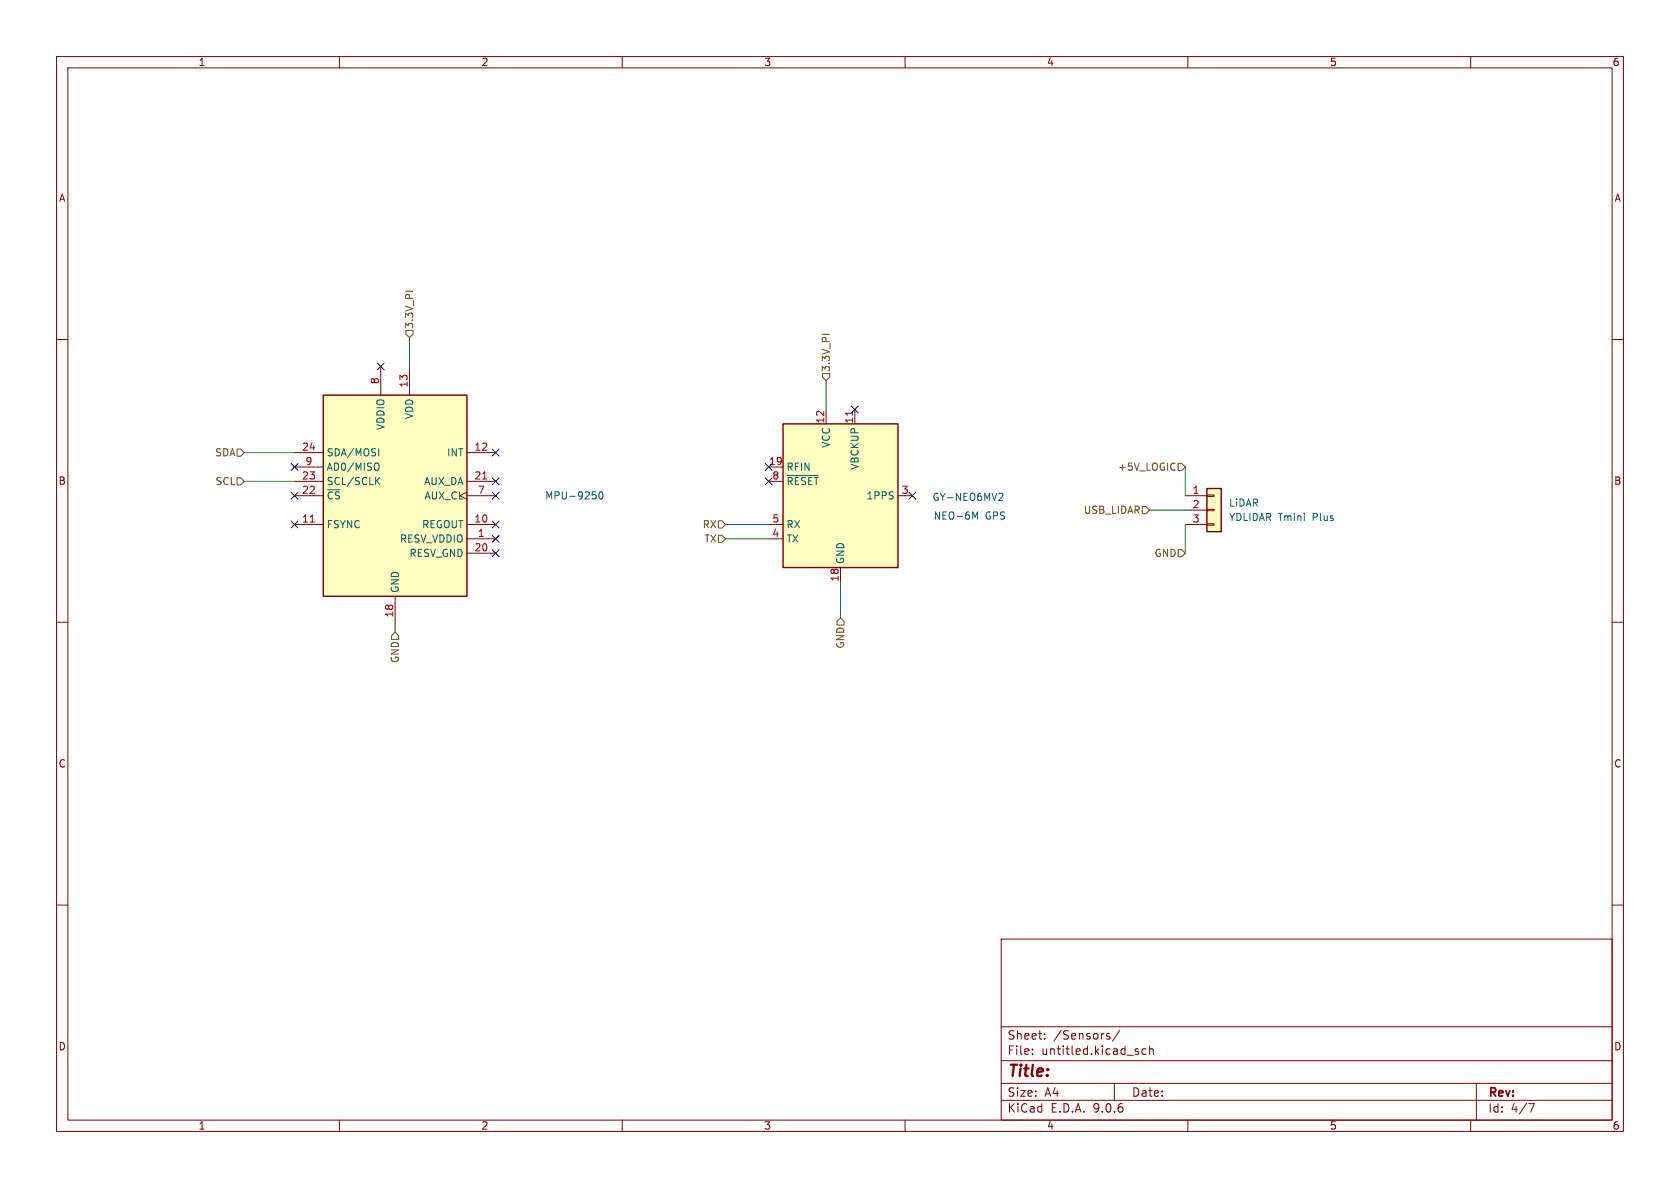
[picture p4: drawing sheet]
<svg xmlns="http://www.w3.org/2000/svg" width="297mm" height="210mm" viewBox="0 0 297 210" stroke-linecap="round" stroke-linejoin="round" font-family="sans-serif">
<g fill="none" stroke="#840000" stroke-width=".18">
<path d="M10 10h277v190h-277zM12 12h273v186h-273zM60 10v2M110 10v2M160 10v2M210 10v2M260 10v2M10 60h2M285 60h2M10 110h2M285 110h2M10 160h2"/>
<path d="M177 166h108v32h-108zM285 160h2M60 198v2M110 198v2M160 198v2M177 194.5h108M177 191.5h108M177 187.5h108M177 181.5h108M182.5 186.3v.1M182.5 185.5v.1M184.7 183.6v.1"/>
<path d="M184.7 182.8v.1M195.8 183.2l.4 .1v.2l-.2 .2h-.3M195.8 182.7l.4 .1M197 191.5v3M198 182.1l-1.3 2M201.2 186v.3M202.6 185.5l-.4-.1-.3 .3v.4l.1 .2h.6M203.2 185.5l.3-.1 .3 .1 .1 .9M203.2 184.9v1.5M210 198v2M260 198v2M261 191.5v6.5"/>
<path d="M270.2 195.1h1l-.6 1.5"/>
</g>
<path d="M213.4 86.4h2.5v7.6h-2.5z" fill="#ffffc2"/>
<path d="M213.4 86.4h2.5v7.6h-2.5z" fill="none" stroke="#840000" stroke-width=".25"/>
<path d="M209.5 87.6h3.9M209.5 90.2h3.9M209.5 92.7h3.9M213.4 87.5h1.2v.3h-1.2zM213.4 90h1.2v.3h-1.2zM213.4 92.6h1.2v.2h-1.2z" fill="none" stroke="#840000" stroke-width=".18"/>
<path d="M138.4 74.9h20.3v25.4h-20.3z" fill="#ffffc2"/>
<path d="M138.4 74.9h20.3v25.4h-20.3z" fill="none" stroke="#840000" stroke-width=".25"/>
<path d="M146 72.4v2.5M151.1 72.4v2.5M135.9 82.6h2.5M135.9 85.1h2.5M135.9 92.7h2.5M135.9 95.3h2.5M158.7 87.6h2.6M148.6 100.3v2.6" fill="none" stroke="#840000" stroke-width=".18"/>
<path d="M139.2 84h5.5M172 90.5l.4 .9 .4-.9v1.3M176.8 87.2l.4 .1 .1 .3-.8 .9h.8" fill="none" stroke="#006464" stroke-width=".18"/>
<path d="M150.7 72.7v.7" fill="none" stroke="#a90000" stroke-width=".18"/>
<path d="M57.1 69.9h25.4v35.5h-25.4z" fill="#ffffc2"/>
<path d="M57.1 69.9h25.4v35.5h-25.4z" fill="none" stroke="#840000" stroke-width=".25"/>
<g fill="none" stroke="#840000" stroke-width=".18">
<path d="M67.3 64.8v5.1M72.4 64.8v5.1M52.1 80h5M52.1 82.6h5M52.1 85.1h5M52.1 87.6h5M52.1 92.7h5M82.5 87l-1.2 .6 1.2 .7M82.5 80h5.1M82.5 85.1h5.1M82.5 87.6h5.1M82.5 92.7h5.1"/>
<path d="M82.5 95.3h5.1M82.5 97.8h5.1M69.8 105.4v5.1"/>
</g>
<path d="M67 79.3v1.3M66.5 81.9a.43 .43 0 0 1 .5 .4v.4a.43 .43 0 0 1-.5 .4M66.6 84.9l.5 .8M67.1 84.4l-.7 .7M104.7 86.9h.6M105.3 87.5l.1 .2-.1 .4M106 87.1l.2-.2a.68 .68 0 0 1 .4 .7 .68 .68 0 0 1-.4 .6l-.2-.1-.1-.4z" fill="none" stroke="#006464" stroke-width=".18"/>
<path d="M54.9 92.3h.7M85.3 84.7h.8" fill="none" stroke="#a90000" stroke-width=".18"/>
<path d="M71.8 58.4h1.2v.7l-.6 .6-.6-.6zM41.9 79.4h.6l.7 .6-.7 .6h-.6zM145.4 66h1.3v.7l-.7 .6-.6-.6zM41.9 84.5h.6l.7 .6-.7 .6h-.6zM127 92.1h.6l.7 .6-.7 .6h-.6zM127 94.6h.6l.7 .7-.7 .6h-.6zM201.9 89.5h.7l.6 .7-.6 .6h-.7zM208.3 97.2h.6l.6 .6-.6 .6h-.6zM208.3 81.9h.6l.6 .7-.6 .6h-.6zM69.8 111.8l.7 .6v.6h-1.3v-.6zM148.6 109.2l.6 .7v.6h-1.2v-.6z" fill="none" stroke="#725600" stroke-width=".18"/>
<path d="M72.4 59.7v5.1M146 67.3v5.1M43.2 85.1h8.9M43.2 80h8.9M128.3 92.7h7.6M128.3 95.3h7.6M203.2 90.2h6.3M209.5 82.6v5M209.5 92.7v5.1M69.8 110.5v1.3M148.6 102.9v6.3" fill="none" stroke="#009600" stroke-width=".18"/>
<g fill="none" stroke="#000084" stroke-width=".18">
<path d="M66.7 64.2l1.2 1.2M67.9 64.2l-1.2 1.2M87 79.4l1.2 1.2M88.2 79.4l-1.2 1.2M150.5 71.8l1.2 1.2M151.7 71.8l-1.2 1.2M51.5 81.9l1.2 1.3M51.5 87l1.2 1.2M51.5 92.1l1.2 1.2M52.7 81.9l-1.2 1.3M52.7 87l-1.2 1.2M52.7 92.1l-1.2 1.2"/>
<path d="M87 92.1l1.2 1.2M87 94.6l1.2 1.3M87 97.2l1.2 1.2M87 84.5l1.2 1.2M87 87l1.2 1.2M88.2 92.1l-1.2 1.2M88.2 94.6l-1.2 1.3M88.2 97.2l-1.2 1.2M88.2 84.5l-1.2 1.2M88.2 87l-1.2 1.2M135.3 81.9l1.2 1.3M135.3 84.5l1.2 1.2"/>
<path d="M136.5 81.9l-1.2 1.3M136.5 84.5l-1.2 1.2M160.7 87l1.2 1.2M161.9 87l-1.2 1.2"/>
</g>
<text font-size="2.8" fill="#840000" x="178" y="190.9">Title:</text>
<g font-size="2.1" fill="#840000">
<text x="178" y="184">Sheet:</text>
<text x="186.2" y="184">/Sensors/</text>
<text x="178" y="186.7">File:</text>
<text x="184.1" y="186.7">untitled.kicad_sch</text>
<text x="178" y="196.9">KiCad</text>
<text x="178" y="194.1">Size:</text>
<text x="184.7" y="194.1">A4</text>
<text x="185.7" y="196.9">E.D.A.</text>
<text x="193.3" y="196.9">9.0.6</text>
<text x="200" y="194.1">Date:</text>
<text x="263" y="194.3">Rev:</text>
<text x="263" y="196.9">Id:</text>
<text x="267.1" y="196.9">4/7</text>
</g>
<g font-size="1.8" fill="#840000">
<text x="35" y="11.9">1</text>
<text x="85" y="11.9">2</text>
<text x="135" y="11.9">3</text>
<text x="185" y="11.9">4</text>
<text x="235" y="11.9">5</text>
<text x="285" y="11.9">6</text>
<text x="10.3" y="35.9">A</text>
<text x="285.3" y="35.9">A</text>
<text x="10.3" y="85.9">B</text>
<text x="285.3" y="85.9">B</text>
<text x="10.3" y="135.9">C</text>
<text x="285.3" y="135.9">C</text>
<text x="10.3" y="185.9">D</text>
<text x="285.3" y="185.9">D</text>
<text x="35" y="199.9">1</text>
<text x="85" y="199.9">2</text>
<text x="135" y="199.9">3</text>
<text x="185" y="199.9">4</text>
<text x="235" y="199.9">5</text>
<text x="285" y="199.9">6</text>
</g>
<g font-size="1.8" fill="#725600">
<text x="73.3" y="58.2" transform="rotate(-90 73.3 58.2)">3.3V_PI</text>
<text x="146.9" y="65.8" transform="rotate(-90 146.9 65.8)">3.3V_PI</text>
<text x="37.9" y="80.9">SDA</text>
<text x="197.5" y="83.4">+5V_LOGIC</text>
<text x="38" y="86">SCL</text>
<text x="124.1" y="93.6">RX</text>
<text x="191.5" y="91">USB_LIDAR</text>
<text x="124.4" y="96.1">TX</text>
<text x="204" y="98.7">GND</text>
<text x="70.7" y="117.3" transform="rotate(-90 70.7 117.3)">GND</text>
<text x="149.5" y="114.8" transform="rotate(-90 149.5 114.8)">GND</text>
</g>
<g font-size="1.8" fill="#a90000">
<text x="67.1" y="68" transform="rotate(-90 67.1 68)">8</text>
<text x="72.1" y="68.6" transform="rotate(-90 72.1 68.6)">13</text>
<text x="145.8" y="75" transform="rotate(-90 145.8 75)">12</text>
<text x="150.9" y="75" transform="rotate(-90 150.9 75)">11</text>
<text x="53.3" y="79.8">24</text>
<text x="53.9" y="82.3">9</text>
<text x="83.8" y="79.8">12</text>
<text x="135.8" y="82.3">19</text>
<text x="53.3" y="84.8">23</text>
<text x="53.3" y="87.4">22</text>
<text x="83.8" y="84.8">21</text>
<text x="84.4" y="87.4">7</text>
<text x="136.5" y="84.8">8</text>
<text x="159.3" y="87.4">3</text>
<text x="210.7" y="87.4">1</text>
<text x="210.7" y="89.9">2</text>
<text x="53.3" y="92.5">11</text>
<text x="83.8" y="92.5">10</text>
<text x="84.4" y="95">1</text>
<text x="136.5" y="92.5">5</text>
<text x="136.5" y="95">4</text>
<text x="210.7" y="92.5">3</text>
<text x="83.8" y="97.5">20</text>
<text x="148.3" y="102.9" transform="rotate(-90 148.3 102.9)">18</text>
<text x="69.6" y="109.3" transform="rotate(-90 69.6 109.3)">18</text>
</g>
<g font-size="1.8" fill="#006464">
<text x="68.2" y="76.1" transform="rotate(-90 68.2 76.1)">VDDIO</text>
<text x="73.3" y="74.2" transform="rotate(-90 73.3 74.2)">VDD</text>
<text x="57.7" y="80.9">SDA/MOSI</text>
<text x="57.7" y="83.4">AD0/MISO</text>
<text x="78.9" y="80.9">INT</text>
<text x="138.9" y="83.4">RFIN</text>
<text x="146.9" y="79.3" transform="rotate(-90 146.9 79.3)">VCC</text>
<text x="152" y="83.1" transform="rotate(-90 152 83.1)">VBCKUP</text>
<text x="57.7" y="86">SCL/SCLK</text>
<text x="57.7" y="88.5">~{CS}</text>
<text x="74.9" y="86">AUX_DA</text>
<text x="74.9" y="88.5">AUX_CL</text>
<text x="96.3" y="88.5">MPU-9250</text>
<text x="138.9" y="86">~{RESET}</text>
<text x="153.1" y="88.5">1PPS</text>
<text x="164.7" y="88.7">GY-NEO6MV2</text>
<text x="217.2" y="89.8">LiDAR</text>
<text x="57.7" y="93.6">FSYNC</text>
<text x="74.5" y="93.6">REGOUT</text>
<text x="138.9" y="93.6">RX</text>
<text x="165" y="92">NEO-6M</text>
<text x="174.2" y="92">GPS</text>
<text x="217.2" y="92.3">YDLIDAR Tmini</text>
<text x="232.2" y="92.3">Plus</text>
<text x="70.6" y="96.1">RESV_VDDIO</text>
<text x="72.3" y="98.7">RESV_GND</text>
<text x="138.9" y="96.1">TX</text>
<text x="149.5" y="99.8" transform="rotate(-90 149.5 99.8)">GND</text>
<text x="70.7" y="104.9" transform="rotate(-90 70.7 104.9)">GND</text>
</g>
</svg>
